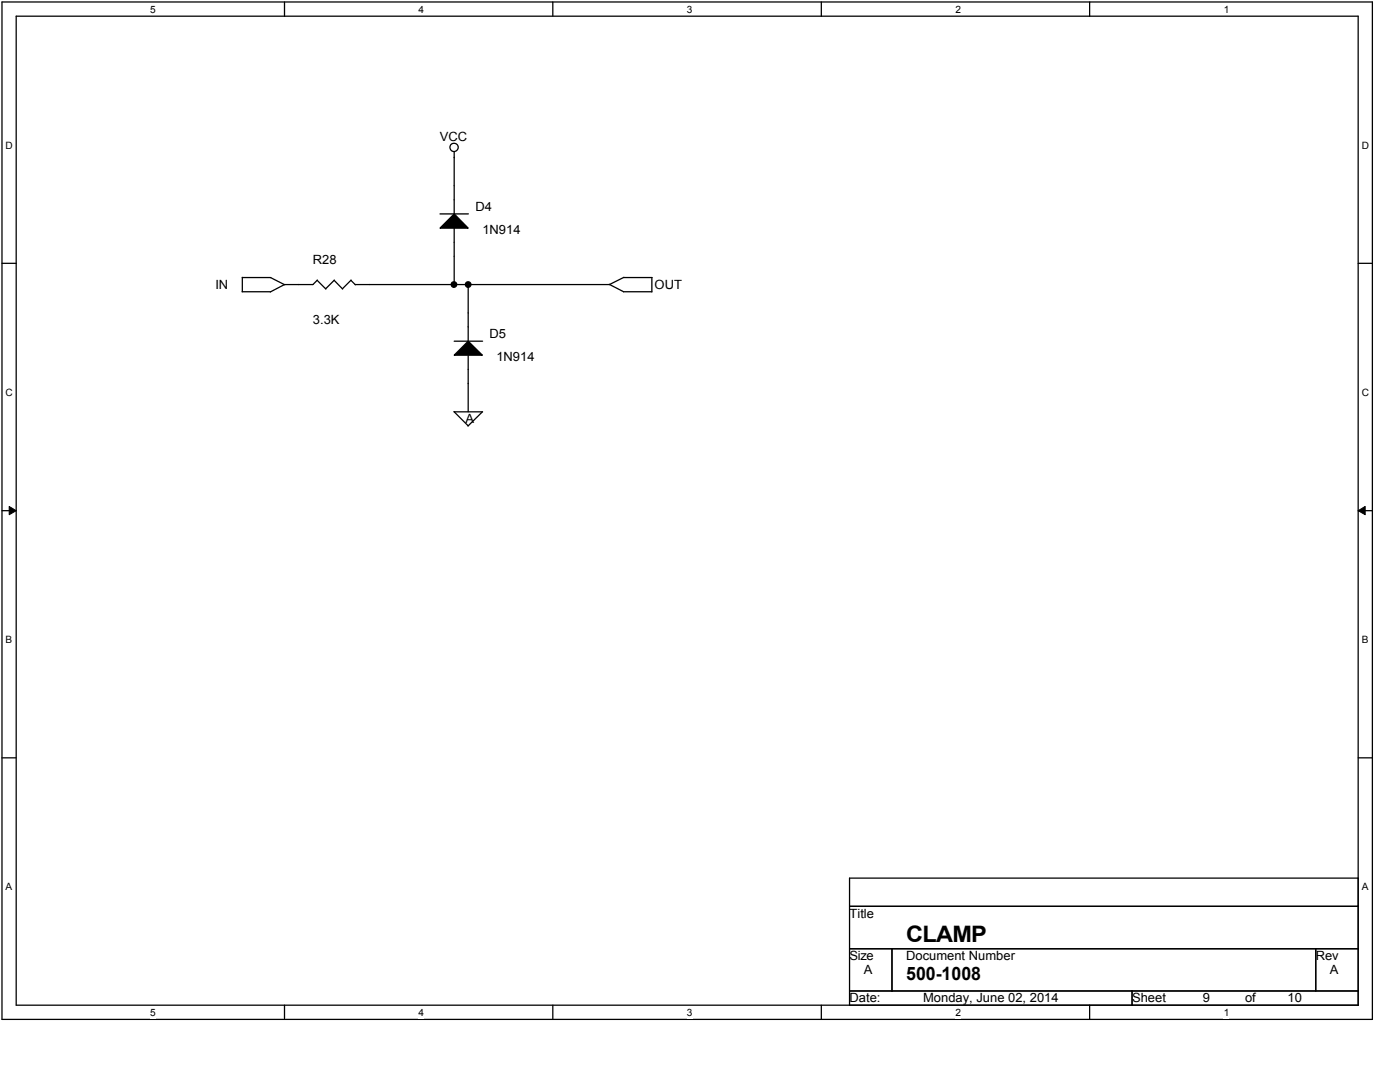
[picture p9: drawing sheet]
<svg xmlns="http://www.w3.org/2000/svg" width="279mm" height="216mm" viewBox="0 0 279 216" stroke-linecap="round" stroke-linejoin="round" font-family="sans-serif">
<path d="M.4 .4h273.5v203h-273.5zM3.2 3.2h267.9v197.4h-267.9z" fill="none" stroke="#000" stroke-width=".25"/>
<g fill="#fff">
<path d="M30 .7h1.1v2.3h-1.1z"/>
<path d="M30 200.9h1.1v2.3h-1.1z"/>
</g>
<path d="M56.8 .4v2.8M56.8 200.6v2.8" fill="none" stroke="#000" stroke-width=".25"/>
<g fill="#fff">
<path d="M83.5 .7h1.1v2.3h-1.1z"/>
<path d="M83.5 200.9h1.1v2.3h-1.1z"/>
</g>
<path d="M110.3 .4v2.8M110.3 200.6v2.8" fill="none" stroke="#000" stroke-width=".25"/>
<g fill="#fff">
<path d="M137.1 .7h1.1v2.3h-1.1z"/>
<path d="M137.1 200.9h1.1v2.3h-1.1z"/>
</g>
<path d="M163.9 .4v2.8M163.9 200.6v2.8" fill="none" stroke="#000" stroke-width=".25"/>
<g fill="#fff">
<path d="M190.7 .7h1.1v2.3h-1.1z"/>
<path d="M190.7 200.9h1.1v2.3h-1.1z"/>
</g>
<path d="M217.5 .4v2.8M217.5 200.6v2.8" fill="none" stroke="#000" stroke-width=".25"/>
<g fill="#fff">
<path d="M244.2 .7h1.1v2.3h-1.1z"/>
<path d="M244.2 200.9h1.1v2.3h-1.1z"/>
<path d="M1.1 27.9h1.5v2.2h-1.5z"/>
<path d="M271.8 27.9h1.4v2.2h-1.4z"/>
<path d="M1.1 77.2h1.5v2.2h-1.5z"/>
<path d="M271.8 77.2h1.4v2.2h-1.4z"/>
</g>
<path d="M.4 52.5h2.8M271.1 52.5h2.8" fill="none" stroke="#000" stroke-width=".25"/>
<g fill="#fff">
<path d="M1.1 126.5h1.3v2.3h-1.3z"/>
<path d="M271.8 126.5h1.3v2.3h-1.3z"/>
</g>
<path d="M.4 101.9h2.8M271.1 101.9h2.8" fill="none" stroke="#000" stroke-width=".25"/>
<path d="M1.8 101.1l1.4 .8-1.4 .8zM271.1 101.9l1.3-.8v1.6z" fill="#000"/>
<path d="M1.8 101.1l1.4 .8-1.4 .8zM271.1 101.9l1.3-.8v1.6z" fill="none" stroke="#000" stroke-width=".2"/>
<g fill="#fff">
<path d="M1.1 175.9h1.3v2.2h-1.3z"/>
<path d="M271.8 175.9h1.3v2.2h-1.3z"/>
</g>
<g fill="none" stroke="#000" stroke-width=".25">
<path d="M90.6 30.3v12.4M48.3 58.2h5.7M48.4 55.4h5.6M48.4 55.3v2.9M54 55.4l2.8 1.4M63.3 55.9l1.7 1.8M63.3 55.9l-.8 .9h-5.7l-2.9 1.5M66.7 55.9l1.7 1.8M66.7 55.9l-1.7 1.7M70 55.9l.9 .9M70.1 55.9l-1.8 1.7M70.9 56.8h50.8"/>
<path d="M87.8 42.7h5.7M90.6 42.7l2.8 2.8h-5.6zM90.6 45.5v11.3M93.4 56.7v11.4M121.6 56.7l2.9 1.5M124.4 58.2h5.7M124.5 55.4h5.6M124.5 55.3l-2.9 1.5M130.1 55.4v2.9M90.6 70.9l2.8-2.8 2.9 2.8zM90.6 68.1h5.7M93.4 70.8v11.4"/>
<path d="M90.6 82.1l2.8 2.9M90.6 82.2h5.7l-2.9 2.8M.4 151.2h2.8M271.1 151.2h2.8M169.5 175.2h101.6v25.4h-101.6zM169.5 180.8h101.6M169.5 189.3h101.6M169.5 197.7h101.6M178 189.3v8.4M225.9 197.7v2.9M262.6 189.3v8.4"/>
<circle cx="90.6" cy="29.4" r=".83"/>
<circle cx="90.6" cy="56.8" r=".56"/>
<circle cx="93.4" cy="56.8" r=".56"/>
</g>
<g fill="#000">
<path d="M90.6 42.7l2.8 2.8h-5.6zM90.6 70.9l2.8-2.8 2.9 2.8z"/>
<circle cx="90.6" cy="56.8" r=".56"/>
<circle cx="93.4" cy="56.8" r=".56"/>
</g>
<text font-size="4.5" x="180.8" y="187.9">CLAMP</text>
<text font-size="3.7" x="180.8" y="195.5">500-1008</text>
<g font-size="2.5">
<text x="87.8" y="28.1">VCC</text>
<text x="94.9" y="42.2">D4</text>
<text x="96.3" y="46.7">1N914</text>
<text x="62.5" y="52.6">R28</text>
<text x="43" y="57.7">IN</text>
<text x="130.6" y="57.7">OUT</text>
<text x="62.5" y="64.7">3.3K</text>
<text x="97.7" y="67.5">D5</text>
<text x="99.1" y="72.1">1N914</text>
<text x="92.9" y="84.5">A</text>
<text x="169.5" y="183.1">Title</text>
<text x="169.5" y="191.6">Size</text>
<text x="180.8" y="191.6">Document Number</text>
<text x="262.6" y="191.6">Rev</text>
<text x="172.4" y="194.4">A</text>
<text x="265.4" y="194.4">A</text>
<text x="169.5" y="200">Date:</text>
<text x="184.2" y="200">Monday, June 02, 2014</text>
<text x="225.9" y="200">Sheet</text>
<text x="240" y="200">9</text>
<text x="248.5" y="200">of</text>
<text x="257" y="200">10</text>
</g>
<g font-size="2">
<text x="30" y="2.6">5</text>
<text x="83.5" y="2.6">4</text>
<text x="137.1" y="2.6">3</text>
<text x="190.7" y="2.6">2</text>
<text x="244.2" y="2.6">1</text>
<text x="1.1" y="29.7">D</text>
<text x="271.8" y="29.7">D</text>
<text x="1.1" y="79">C</text>
<text x="271.8" y="79">C</text>
<text x="1.1" y="128.4">B</text>
<text x="271.8" y="128.4">B</text>
<text x="1.1" y="177.7">A</text>
<text x="271.8" y="177.7">A</text>
<text x="30" y="202.7">5</text>
<text x="83.5" y="202.7">4</text>
<text x="137.1" y="202.7">3</text>
<text x="190.7" y="202.7">2</text>
<text x="244.2" y="202.7">1</text>
</g>
</svg>
